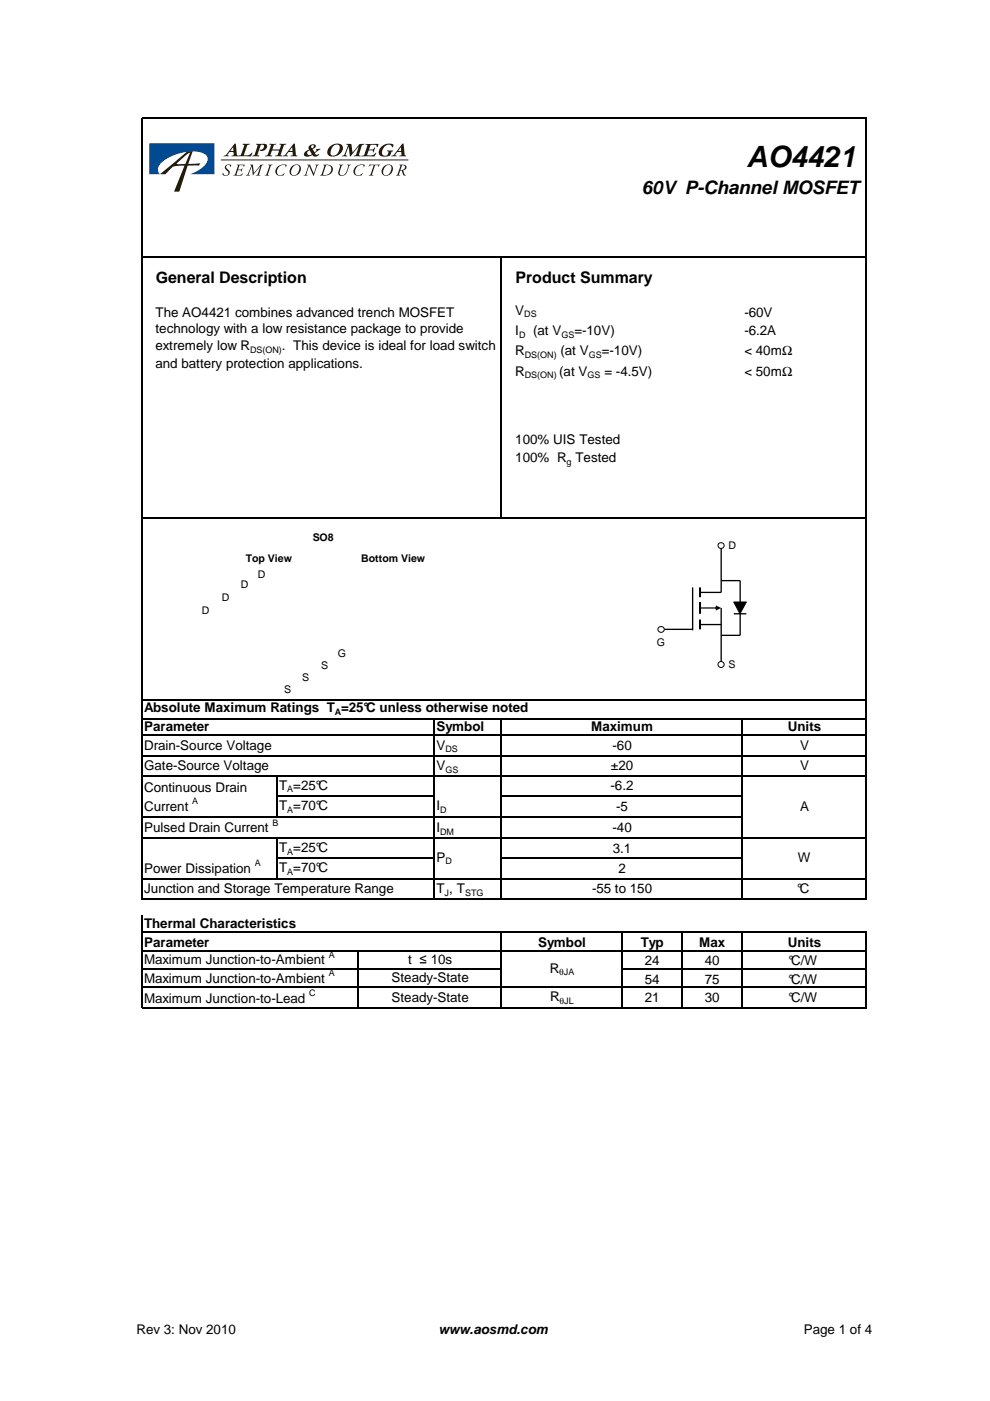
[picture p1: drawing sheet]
<svg xmlns="http://www.w3.org/2000/svg" width="210mm" height="297mm" viewBox="0 0 210 297" stroke-linecap="round" stroke-linejoin="round" font-family="sans-serif">
<g fill="none" stroke="#000" stroke-width=".25">
<path d="M30 25v165.8M30.1 25.1h153.7M183.6 25.2v165.6M30.1 54.5h153.7M106.3 54.7v55.2M30.1 109.8h153.7M30.1 148.5h153.7M30.1 152.4h153.7M30.1 155.9h153.7M92 152.5v38.3M106.3 152.5v38.3M157.3 152.5v38.3"/>
<path d="M30.1 160.2h153.7M30.1 164.5h153.7M30.1 173.1h127.3M30.1 177.7h153.7M58.6 164.6v8.7M58.6 177.8v8.6M58.8 168.8h33.3M106.4 168.8h51M30 194.1v19.7M30.1 186.3h153.7M30.1 190.6h153.7M30.1 197.7h153.7"/>
<path d="M58.8 182h33.3M106.3 197.8v16M106.4 182h51M131.8 197.8v16M144.5 197.8v16M157.3 197.8v16M183.6 197.8v16M30.1 205.4h76.3M30.1 201.5h153.7M30.1 209.3h153.7M30.1 213.7h153.7M75.9 201.7v12.1"/>
<path d="M131.9 205.4h51.9"/>
</g>
<path d="M148.4 124.5v2.1M148.4 127.6v2.5M148.4 131.4v2" fill="none" stroke="#000" stroke-width=".42"/>
<path d="M152.9 116.1v9.5h-4.5M140.8 133.4h6.1M146.9 124.5v9.1M148.4 132.4h4.5M152.9 128.9v11.6M152.9 123.1h4v4.5M156.9 130.1v4.6h-4" fill="none" stroke="#000" stroke-width=".28"/>
<path d="M148.6 128.8h3.5v.2h-3.5zM151.8 128.4l1.1 .5-1.1 .6z" fill="#000"/>
<path d="M155.6 127.6h2.6l-1.3 2.5z" fill="#000"/>
<path d="M155.6 127.6h2.6l-1.3 2.5z" fill="none" stroke="#000" stroke-width=".21"/>
<circle cx="152.9" cy="115.7" r=".63" fill="#fff"/>
<circle cx="152.9" cy="115.7" r=".63" fill="none" stroke="#000" stroke-width=".21"/>
<circle cx="140.1" cy="133.5" r=".64" fill="#fff"/>
<circle cx="140.1" cy="133.5" r=".64" fill="none" stroke="#000" stroke-width=".21"/>
<circle cx="152.9" cy="140.9" r=".64" fill="#fff"/>
<circle cx="152.9" cy="140.9" r=".64" fill="none" stroke="#000" stroke-width=".21"/>
<path d="M155.6 130.1h2.6" fill="none" stroke="#000" stroke-width=".28"/>
<g fill="#251a05">
<path d="M51.5 30.5h1.5l-.1 .1-.5 .2-.7 2.1a1.63 1.63 0 0 0 1.8-.5v.1a.59 .59 0 0 1-.5 .7l-2.5-.1 .1-.1 .5-.2 .7-2-.4-.2z"/>
<path d="M54.3 30.5h1.3a.72 .72 0 0 1 1 .3 .72 .72 0 0 1-.4 1 .74 .74 0 0 1-1.1 0l.1-.1a.62 .62 0 0 0 .6-.3 .62 .62 0 0 0-.1-.7l-.4 .1-.7 1.9-.1 .2 .5 .1-.1 .1-1.4 .1 .4-.3 .4-.9 .3-1.2-.3-.2z"/>
<path d="M57.1 30.5h1.5l-.1 .1-.4 .1-.3 1h.9h.6l.3-1-.4-.1 .1-.1h1.4l-.5 .2-.1 .3-.6 1.9 .3 .1v.1l-1.4-.1a.75 .75 0 0 0 .7-.8l.1-.3h-1.5l-.4 1 .4 .1v.1h-1.5l.1-.1 .4-.1 .2-.5 .6-1.7-.4-.1z"/>
<path d="M73.5 30.5h1l.3 1.8 1-1.3a1.21 1.21 0 0 1 1.4-.5l-.5 .4-.6 2 .4 .1-.1 .2-1.4-.1v-.1a.69 .69 0 0 0 .7-.8l.4-1.2-1.8 2.2h-.1l-.3-2.1-.6 1.7 .3 .2v.2h-1.1l.5-.4 .7-1.7 .1-.3-.4-.1z"/>
<path d="M77.5 30.5h2.7l-.1 .7-.2-.1a.52 .52 0 0 0-.3-.4 .52 .52 0 0 0-.5 0h-.5l-.3 1a.81 .81 0 0 0 1.1-.4h.1l-.3 1h-.2l.1-.3a.66 .66 0 0 0-1-.1l-.3 .9a1.61 1.61 0 0 0 2-.4v.1a.86 .86 0 0 1-1.3 .6l-1.9 .1v-.2a.46 .46 0 0 0 .7-.4l.6-1.9h-.4z"/>
<path d="M80.9 31.1a1.99 1.99 0 0 1 2.5-.3l-.2 .4a1 1 0 0 0-1-.6 1 1 0 0 0-.9 .8 .98 .98 0 0 0 .1 1.6 .68 .68 0 0 0 .8-.2 .68 .68 0 0 0 .1-.7l-.2-.1v-.1h1.3l-.3 .2a1.24 1.24 0 0 1-1.6 1.1 1.01 1.01 0 0 1-1.2-.5 1.01 1.01 0 0 1 .3-1.2z"/>
<path d="M47.9 35l.6-.1 .5 .1-.2 .4-.1-.4h-.5a.63 .63 0 0 0 .3 1.1 .81 .81 0 0 1-.2 1.1 .81 .81 0 0 1-1.1-.2l.1-.4a.54 .54 0 0 0 .7 .5 .54 .54 0 0 0 .2-.8l-.1-.2a.67 .67 0 0 1-.2-1.1z"/>
<path d="M50.2 34.9h1.7l-.2 .5a.58 .58 0 0 0-.9-.3l-.3 .8a.7 .7 0 0 0 .9-.2l-.2 .7a.44 .44 0 0 0-.4-.4 .44 .44 0 0 0-.4 .2l-.2 .8a1.17 1.17 0 0 0 1.3-.2l-.1 .1a.88 .88 0 0 1-1 .3h-1l.3-.1 .2-.4 .5-1.5z"/>
<path d="M53 34.9h.7l.1 1.8 1.1-1.3a.7 .7 0 0 1 1-.5l-.4 .3-.5 1.4-.1 .4 .3 .2h-1l.4-.2 .6-1.7-1.6 1.9-.2-1.9-.7 1.6 .3 .3h-.9l.1-.1a3.1 3.1 0 0 0 1.1-1.9z"/>
<path d="M56.9 34.9h.9l-.4 .3-.5 1.5-.1 .4 .3 .1h-1l.4-.2 .5-1.6 .1-.3z"/>
<path d="M58.9 35.3l.6-.3 1-.1 .3 .1-.2 .5a.76 .76 0 0 0-.7-.6 .76 .76 0 0 0-.7 .5l-.3 .4a.86 .86 0 0 0 .2 1.3 .86 .86 0 0 0 1.2-.4 .89 .89 0 0 1-1.4 .5 1.12 1.12 0 0 1 0-1.9z"/>
<path d="M65.1 34.9h.7l.7 1.8 .6-1.6-.3-.2h.8l-.3 .3-.8 2.1-1-2.1-.5 1.8 .2 .2h-.8l.3-.2 .3-.6 .4-1.3z"/>
<path d="M71.9 34.9h.9l-.4 .3-.4 1.7a.87 .87 0 0 0 1 .2 .87 .87 0 0 0 .5-.8l.3-1.2-.2-.2h.8a.77 .77 0 0 0-.6 .9 1.39 1.39 0 0 1-1.7 1.4 .62 .62 0 0 1-.3-.9l.3-1.1z"/>
<path d="M75.5 35.3l.5-.3 1-.1 .4 .1-.3 .5a.76 .76 0 0 0-.6-.6 .76 .76 0 0 0-.8 .5l-.3 .4a.86 .86 0 0 0 .2 1.3 .86 .86 0 0 0 1.3-.4 .89 .89 0 0 1-1.5 .5 1.12 1.12 0 0 1 .1-1.9z"/>
<path d="M78.4 34.8l2.1 .1-.2 .5-.2-.4h-.6l-.6 2 .2 .2h-.9l.4-.2 .6-2-.6 .1-.4 .2z"/>
<path d="M49.7 30.4h.3l.2 2a.4 .4 0 0 0 .3 .6v.2h-1.4l.4-.3v-.7h-.8l-.5 .6 .3 .2v.1l-1.1 .1 .6-.4zM49.4 31.2l-.6 .8h.7z"/>
<path d="M62.3 30.4h.2l.2 2a.4 .4 0 0 0 .4 .6l-.1 .2h-1.4l.5-.3-.1-.7h-.8l-.5 .6 .4 .2-.1 .1-1.1 .1 .6-.4zM61.9 31.2l-.6 .8h.7z"/>
<path d="M65.7 30.8l.5-.2a.51 .51 0 0 1 .8 .3 .51 .51 0 0 1-.6 .6l-.1 .1 .4 .7a.44 .44 0 0 0 .3-.7l1-.1-1.2 1a.5 .5 0 0 0 .8 .2 .81 .81 0 0 1-1.4 .2 1.31 1.31 0 0 1-1.8 0 1.26 1.26 0 0 1 1.2-1.2 .58 .58 0 0 1 .1-.9zM65.3 32a.48 .48 0 0 0 0 .8 .48 .48 0 0 0 .8-.2l-.5-.7zM66 30.9a.29 .29 0 0 0 .1 .5 .29 .29 0 0 0 .4-.3 .27 .27 0 0 0-.1-.4 .27 .27 0 0 0-.4 .2z"/>
<path d="M70 31.1l.9-.6a1.18 1.18 0 0 1 1.3 .1 1.18 1.18 0 0 1 .4 1.2 1.91 1.91 0 0 1-3.1 .9 1.58 1.58 0 0 1 .5-1.6zM70.7 30.9a1.64 1.64 0 0 0-.4 2 1.52 1.52 0 0 0 1.6-2.1l-.5-.2z"/>
<path d="M85.3 30.4h.3l.1 2a.4 .4 0 0 0 .4 .6v.2h-1.5l.5-.3v-.7h-.9l-.4 .6 .3 .2v.1l-1.1 .1 .5-.4zM85 31.2l-.6 .8h.7z"/>
<path d="M61.7 35.4a1.21 1.21 0 0 1 2 0 1.42 1.42 0 0 1-.5 1.5 1.42 1.42 0 0 1-1.6 .1 1.24 1.24 0 0 1 .1-1.6zM62.3 35.2l-.4 .5a.85 .85 0 0 0-.2 .9 .85 .85 0 0 0 .6 .6 1.46 1.46 0 0 0 1-2.1l-.4-.1z"/>
<path d="M68.5 34.9h.4a1.17 1.17 0 0 1 1.6 1.3 2.24 2.24 0 0 1-2.5 1h-.2l.4-.2 .5-1.7 .1-.2zM69.1 35l-.6 2a1.2 1.2 0 0 0 1.4-.3 1.2 1.2 0 0 0 .1-1.5z"/>
<path d="M81.2 35.4a1.21 1.21 0 0 1 2.1 0 1.42 1.42 0 0 1-.5 1.5 1.42 1.42 0 0 1-1.7 .1 1.24 1.24 0 0 1 .1-1.6zM81.8 35.2l-.4 .5a.85 .85 0 0 0-.2 .9 .85 .85 0 0 0 .6 .6 1.46 1.46 0 0 0 1.1-2.1l-.5-.1z"/>
<path d="M84.7 34.9a1.15 1.15 0 0 1 1.5 .6l-.2 .4-.5 .3a1.1 1.1 0 0 0 .6 1h-.5l-.5-1-.3 .1-.2 .7 .2 .2h-.8l.3-.2 .5-1.6 .1-.3zM85.3 35l-.4 .9 .2 .2a.55 .55 0 0 0 .7-.4 .55 .55 0 0 0-.4-.7z"/>
<path d="M33.9 36.9h1.2a3.8 3.8 0 0 1 2.3-1.7l1.7-.1-2.2 5.5h1.1l1.8-5.5h2.4l.2-.5-2.5 .2 1-2.8-1.4 .2zM37.4 34.7l2.2-2 .7-.3-1 2.4h-1.5z"/>
</g>
<path d="M46.8 33.9h39.8" fill="none" stroke="#251a05" stroke-width=".21"/>
<path d="M31.7 30.4h13.8v6.5h-5.2a5.4 5.4 0 0 0 3.8-3.1 1.58 1.58 0 0 0-1.4-1.5 10.1 10.1 0 0 0-8.8 2.5 1.46 1.46 0 0 0 0 2.1h-2.2z" fill="#014990"/>
<text font-size="6.2" x="158.3" y="35.3">AO4421</text>
<text font-size="3.9" x="136.1" y="41.2">60V P-Channel MOSFET</text>
<g font-size="3.4">
<text x="33" y="59.9">General Description</text>
<text x="109.3" y="59.9">Product Summary</text>
</g>
<g font-size="2.8">
<text x="33" y="67.2">The AO4421 combines advanced trench MOSFET</text>
<text x="33" y="70.7">technology with a low resistance package to provide</text>
<text x="109.3" y="66.7">V</text>
<text x="109.3" y="71">I</text>
<text x="113" y="71">(at V</text>
<text x="121.8" y="71">=-10V)</text>
<text x="157.8" y="71">-6.2A</text>
<text x="157.8" y="67.1">-60V</text>
<text x="33" y="74.2">extremely low R</text>
<text x="59.8" y="74.2">. This device is ideal for load switch</text>
<text x="109.3" y="75.4">R</text>
<text x="118.8" y="75.4">(at V</text>
<text x="127.6" y="75.4">=-10V)</text>
<text x="157.8" y="75.4">&lt; 40mΩ</text>
<text x="33" y="78.1">and battery protection applications.</text>
<text x="109.3" y="79.7">R</text>
<text x="118.6" y="79.7">(at V</text>
<text x="128.1" y="79.7">= -4.5V)</text>
<text x="157.8" y="79.7">&lt; 50mΩ</text>
<text x="109.3" y="94.1">100% UIS Tested</text>
<text x="109.3" y="98">100% R Tested</text>
<text x="30.6" y="151">Absolute Maximum Ratings T =25°C unless otherwise noted</text>
<text x="30.6" y="155.1">Parameter</text>
<text x="92.5" y="155.1">Symbol</text>
<text x="125.3" y="155.1">Maximum</text>
<text x="167" y="155.1">Units</text>
<text x="30.6" y="159">Drain-Source Voltage</text>
<text x="92.5" y="159">V</text>
<text x="129.9" y="159">-60</text>
<text x="169.6" y="159">V</text>
<text x="30.6" y="163.3">Gate-Source Voltage</text>
<text x="30.6" y="167.9">Continuous Drain</text>
<text x="59.2" y="167.5">T =25°C</text>
<text x="92.5" y="163.3">V</text>
<text x="129.5" y="167.6">-6.2</text>
<text x="129.5" y="163.3">±20</text>
<text x="169.6" y="163.3">V</text>
<text x="30.6" y="171.9">Current</text>
<text x="59.2" y="171.8">T =70°C</text>
<text x="92.5" y="171.8">I</text>
<text x="130.6" y="171.9">-5</text>
<text x="169.6" y="172">A</text>
<text x="30.6" y="176.4">Pulsed Drain Current</text>
<text x="92.5" y="176.4">I</text>
<text x="129.9" y="176.4">-40</text>
<text x="30.6" y="185.1">Power Dissipation</text>
<text x="59.2" y="180.6">T =25°C</text>
<text x="59.2" y="185">T =70°C</text>
<text x="92.5" y="182.7">P</text>
<text x="129.9" y="180.8">3.1</text>
<text x="131.1" y="185.1">2</text>
<text x="169.2" y="182.8">W</text>
<text x="30.6" y="189.4">Junction and Storage Temperature Range</text>
<text x="92.5" y="189.4">T , T</text>
<text x="125.5" y="189.4">-55 to 150</text>
<text x="169" y="189.4">°C</text>
<text x="30.6" y="196.8">Thermal Characteristics</text>
<text x="30.6" y="200.7">Parameter</text>
<text x="114.1" y="200.7">Symbol</text>
<text x="135.8" y="200.7">Typ</text>
<text x="148.3" y="200.7">Max</text>
<text x="167" y="200.7">Units</text>
<text x="30.6" y="204.4">Maximum Junction-to-Ambient</text>
<text x="30.6" y="208.3">Maximum Junction-to-Ambient</text>
<text x="83" y="208.2">Steady-State</text>
<text x="86.5" y="204.3">t ≤ 10s</text>
<text x="116.5" y="206.2">R</text>
<text x="136.7" y="204.6">24</text>
<text x="136.7" y="208.5">54</text>
<text x="149.4" y="204.6">40</text>
<text x="149.4" y="208.5">75</text>
<text x="167.2" y="204.6">°C/W</text>
<text x="167.2" y="208.5">°C/W</text>
<text x="30.6" y="212.6">Maximum Junction-to-Lead</text>
<text x="83" y="212.3">Steady-State</text>
<text x="116.6" y="212.3">R</text>
<text x="136.7" y="212.4">21</text>
<text x="149.4" y="212.4">30</text>
<text x="167.2" y="212.4">°C/W</text>
<text x="29" y="282.9">Rev 3: Nov 2010</text>
<text x="93" y="282.9">www.aosmd.com</text>
<text x="170.4" y="282.9">Page 1 of 4</text>
</g>
<g font-size="2.2">
<text x="52.1" y="119.2">Top View</text>
<text x="66.3" y="114.6">SO8</text>
<text x="76.6" y="119.2">Bottom View</text>
<text x="154.5" y="116.5">D</text>
<text x="51.1" y="124.8">D</text>
<text x="54.7" y="122.5">D</text>
<text x="42.8" y="130.1">D</text>
<text x="47" y="127.4">D</text>
<text x="139.3" y="136.9">G</text>
<text x="68.1" y="141.9">S</text>
<text x="71.6" y="139.2">G</text>
<text x="154.5" y="141.6">S</text>
<text x="60.2" y="146.9">S</text>
<text x="64.1" y="144.4">S</text>
</g>
<g font-size="1.9">
<text x="110.1" y="71.6">D</text>
<text x="111.2" y="67.3">DS</text>
<text x="119" y="71.6">GS</text>
<text x="53" y="74.8">DS(ON)</text>
<text x="111.3" y="75.9">DS(ON)</text>
<text x="124.8" y="75.9">GS</text>
<text x="111.3" y="80.2">DS(ON)</text>
<text x="124.6" y="80.2">GS</text>
<text x="120.1" y="98.6">g</text>
<text x="71" y="151.5">A</text>
<text x="94.4" y="159.5">DS</text>
<text x="94.4" y="163.8">GS</text>
<text x="40.8" y="170.5">A</text>
<text x="60.9" y="168">A</text>
<text x="60.9" y="172.3">A</text>
<text x="93.3" y="172.3">D</text>
<text x="57.8" y="175">B</text>
<text x="93.3" y="177">DM</text>
<text x="54" y="183.7">A</text>
<text x="60.9" y="181.2">A</text>
<text x="60.9" y="185.5">A</text>
<text x="94.4" y="183.2">D</text>
<text x="94.3" y="189.9">J</text>
<text x="98.6" y="189.9">STG</text>
<text x="69.7" y="203">A</text>
<text x="69.7" y="206.9">A</text>
<text x="118.6" y="206.8">θJA</text>
<text x="65.5" y="211.2">C</text>
<text x="118.7" y="212.9">θJL</text>
</g>
</svg>
